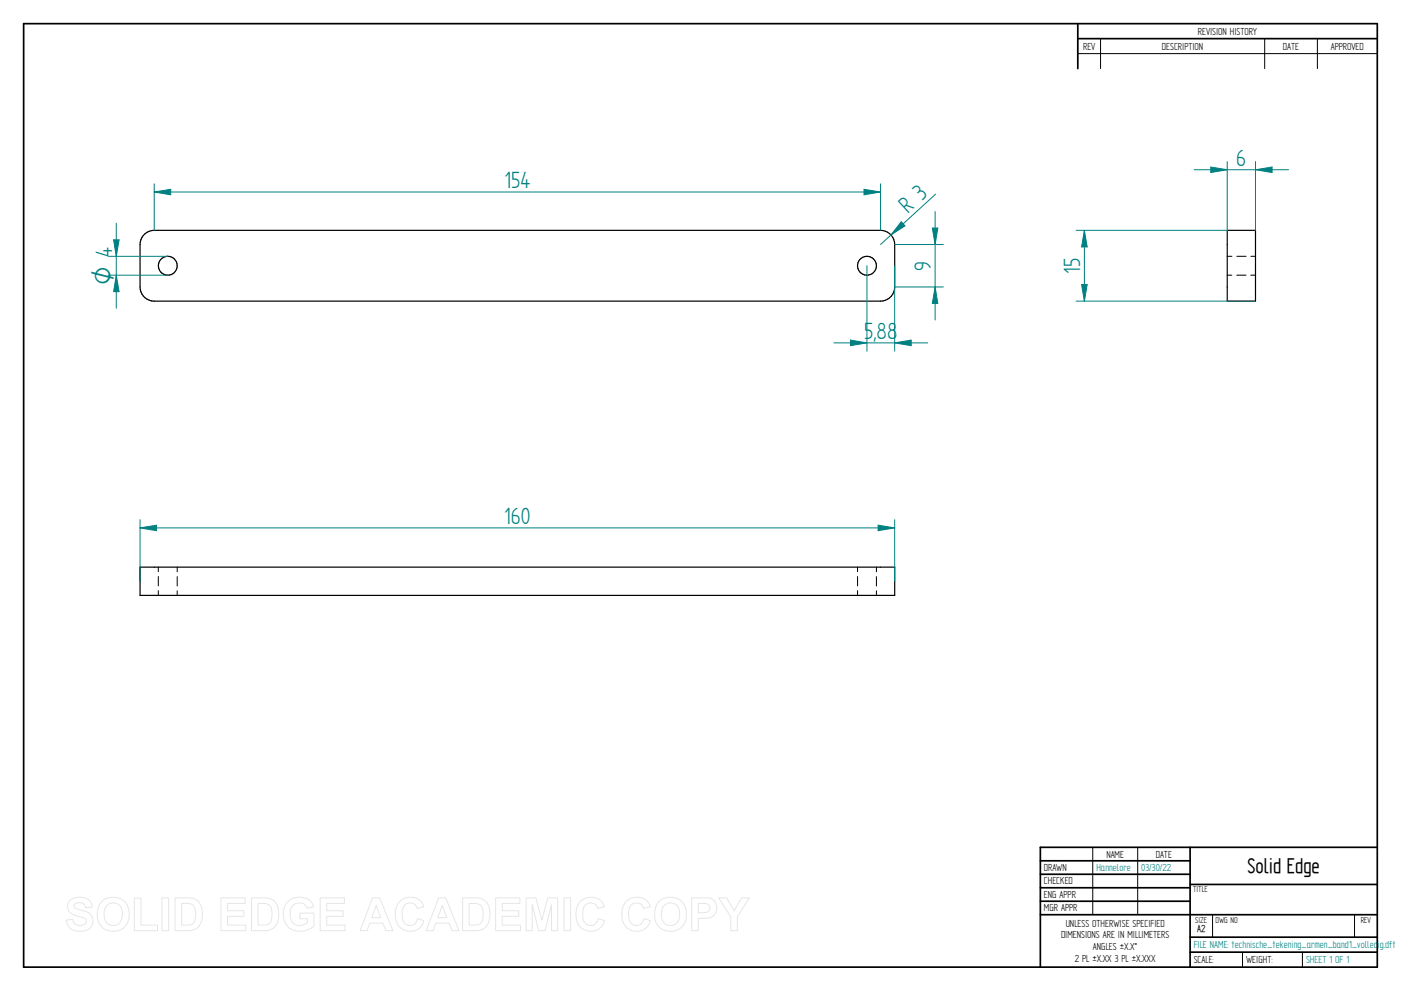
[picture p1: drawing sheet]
<svg xmlns="http://www.w3.org/2000/svg" width="594mm" height="420mm" viewBox="0 0 594 420" stroke-linecap="round" stroke-linejoin="round" font-family="sans-serif">
<g fill="none" stroke="#000" stroke-width=".72">
<path d="M10 10h574v400h-574zM457 10v19.1M457 16.4h127M504.6 359.2v50.8M584 359.2h-142.9v50.8M441.1 365h63.5M441.1 370.7h63.5M441.1 376.4h63.5M504.6 375h79.4M441.1 382.1h63.5M441.1 387.8h142.9M504.6 397.3h79.4"/>
<path d="M504.6 403.7h79.4"/>
</g>
<g fill="none" stroke="#000" stroke-width=".42">
<path d="M466.7 16.4v12.7M536.3 16.4v12.7M558.6 16.4v12.7M457 22.7h127M520.4 116.7h1.9M520.4 108.7h2M524.4 116.7h4M524.5 108.7h3.9M530.4 116.7h2M530.4 108.7h2M67.1 240.5v1.9M67.1 244.4v4"/>
<path d="M67.1 250.4v2M75.1 240.5v1.9M75.1 244.5v4M75.1 250.5v1.9M363.6 240.5v1.9M363.6 244.4v4M363.6 250.4v2M371.6 240.5v1.9M371.6 244.5v4M371.6 250.5v1.9M463.4 359.2v28.6M482.4 359.2v28.6"/>
<path d="M514.2 387.9v9.4M574.4 387.9v9.4M526.9 403.7v6.3M552.3 403.7v6.3"/>
</g>
<g fill="none" stroke="#000" stroke-width=".51">
<path d="M60.8 99.8a6 6 0 0 1 4.6-2.1h308a6 6 0 0 1 6 6v18a6 6 0 0 1-6 6h-308a6 6 0 0 1-6-6v-18a6.2 6.2 0 0 1 1.4-3.9zM520.4 97.7h12v30h-12zM59.4 240.5h320v11.9h-320z"/>
<circle cx="71.1" cy="112.7" r="4"/>
<circle cx="367.6" cy="112.7" r="4"/>
</g>
<path d="M45.8 108.7h25.4M45.8 116.7h25.4M48.2 101.7h2.3l-1.2 7z" fill="none" stroke="#008080" stroke-width=".42"/>
<path d="M48.2 101.7h2.3l-1.2 7z" fill="#008080"/>
<path d="M49.3 116.7l1.2 7h-2.3z" fill="none" stroke="#008080" stroke-width=".42"/>
<path d="M49.3 116.7l1.2 7h-2.3z" fill="#008080"/>
<path d="M513.4 70.8l7 1.2-7 1.2zM520.4 68.5v29.2M532.4 68.5v29.2M49.3 94.7v36" fill="none" stroke="#008080" stroke-width=".42"/>
<path d="M513.4 70.8l7 1.2-7 1.2z" fill="#008080"/>
<path d="M532.4 72l7-1.2v2.4z" fill="none" stroke="#008080" stroke-width=".42"/>
<path d="M532.4 72l7-1.2v2.4z" fill="#008080"/>
<path d="M506.4 72h40M456.3 97.7h64.1M459.8 97.7l1.2 7h-2.4zM456.3 127.7h76.1" fill="none" stroke="#008080" stroke-width=".42"/>
<path d="M459.8 97.7l1.2 7h-2.4z" fill="#008080"/>
<path d="M458.6 120.6l2.4 .1-1.2 7z" fill="none" stroke="#008080" stroke-width=".42"/>
<path d="M458.6 120.6h2.4l-1.2 7.1z" fill="#008080"/>
<path d="M459.8 97.7v30M367.6 112.6v36.3M379.4 112.6v36.3M360.6 144.2l7 1.2-7 1.2z" fill="none" stroke="#008080" stroke-width=".42"/>
<path d="M360.6 144.2l7 1.2-7 1.2z" fill="#008080"/>
<path d="M379.4 145.4l7-1.2v2.4z" fill="none" stroke="#008080" stroke-width=".42"/>
<path d="M379.4 145.4l7-1.2v2.4z" fill="#008080"/>
<path d="M382.2 94l1.5 1.8-5.9 3.8zM396.7 82.3l-23.3 21.4M353.6 145.4h39.8" fill="none" stroke="#008080" stroke-width=".42"/>
<path d="M382.2 94l1.5 1.8-5.9 3.8z" fill="#008080"/>
<path d="M59.4 220.3v26.2M59.4 223.8l7-1.1v2.3zM379.4 220.3v26.2" fill="none" stroke="#008080" stroke-width=".42"/>
<path d="M59.4 223.8l7-1.1v2.3z" fill="#008080"/>
<path d="M372.4 222.7l7 1.1-7 1.2z" fill="none" stroke="#008080" stroke-width=".42"/>
<path d="M372.4 222.7l7 1.1-7 1.2z" fill="#008080"/>
<path d="M65.4 77.9v19.8M373.4 77.9v19.8M366.4 80.3l7 1.1-7 1.2zM59.4 223.8h320" fill="none" stroke="#008080" stroke-width=".42"/>
<path d="M366.4 80.3l7 1.1-7 1.2z" fill="#008080"/>
<path d="M65.4 81.4l7-1.1v2.3z" fill="none" stroke="#008080" stroke-width=".42"/>
<path d="M65.4 81.4l7-1.1v2.3z" fill="#008080"/>
<path d="M65.4 81.4h308M395.3 96.7h2.4l-1.2 7zM379.4 103.7h20.6M379.4 121.7h20.6" fill="none" stroke="#008080" stroke-width=".42"/>
<path d="M395.3 96.7h2.4l-1.2 7z" fill="#008080"/>
<path d="M396.5 121.7l1.2 7h-2.4z" fill="none" stroke="#008080" stroke-width=".42"/>
<path d="M396.5 121.7l1.2 7h-2.4z" fill="#008080"/>
<path d="M396.5 89.7v46" fill="none" stroke="#008080" stroke-width=".42"/>
<g fill="none" stroke="#e6e6e6" stroke-width=".42">
<path d="M29.8 381.6a6.7 6.7 0 0 1 8.6 .8l.7 2.3-2.8 .1a2.68 2.68 0 0 0-2.3-2.1 2.68 2.68 0 0 0-2.7 1.4 2.28 2.28 0 0 0 2.3 1.6l1.4 .3a4.4 4.4 0 0 1 3.9 2.5 4.4 4.4 0 0 1-.4 4.7 6.9 6.9 0 0 1-9.4-.4l-1-2.7 2.8-.3a2.99 2.99 0 0 0 2.6 2.6 2.99 2.99 0 0 0 3.2-1.9 2.28 2.28 0 0 0-2.4-1.7l-.6-.1a5 5 0 0 1-5-4.4l.2-1.2zM43.2 382.2a7 7 0 0 1 8.4-.8 7 7 0 0 1 3.1 7.8 6.8 6.8 0 0 1-8.2 5.5 6.8 6.8 0 0 1-5.2-8.3l.6-2.3zM45.2 384a3.9 3.9 0 0 1 4.7-.7 3.9 3.9 0 0 1 2 4.3 3.9 3.9 0 0 1-2.7 4.7 3.9 3.9 0 0 1-4.8-2.6 6.9 6.9 0 0 1 .8-5.7zM57 380.8h2.8v11.4h7v2.4h-9.8zM68.7 380.7h2.8v13.9h-2.8zM74.2 380.7h5.1a5.8 5.8 0 0 1 6.5 6.4 6.1 6.1 0 0 1-6.3 7.5h-5.3zM77 383h1.9a3.4 3.4 0 0 1 4.1 4v1.2a3.2 3.2 0 0 1-3.9 4h-2.1zM93.7 380.7h10.3v2.3h-7.5v3.1h7v2.4h-7v3.7h7.7v2.4h-10.5zM106.6 380.7h5.1a5.8 5.8 0 0 1 6.5 6.4 6.1 6.1 0 0 1-6.3 7.5h-5.3zM109.4 383h1.9a3.4 3.4 0 0 1 4 4v1.2a3.2 3.2 0 0 1-3.8 4h-2.1zM122.1 382.2a7.4 7.4 0 0 1 9.8 .1l1.1 2.2-2.8 .5a3.8 3.8 0 0 0-4.7-2 3.8 3.8 0 0 0-2.5 4.4 4.3 4.3 0 0 0 2.3 4.6 4.3 4.3 0 0 0 5-.8v-1.7h-3.2v-2.4h6v5.5a8.1 8.1 0 0 1-11.9-.8 8.4 8.4 0 0 1 .9-9.6zM135.8 380.7h10.2v2.3h-7.4v3.1h6.9v2.4h-6.9v3.7h7.7v2.4h-10.5z"/>
<path d="M158 380.7h3l5.6 13.9h-3l-1.2-3.2h-5.6l-1.1 3.2h-3zM159.5 383.9l2 5.1h-3.9zM169.4 382.3a6 6 0 0 1 10.3 2.2l-2.8 .6a3.3 3.3 0 0 0-3.9-2.2 3.3 3.3 0 0 0-2.5 3.8 5 5 0 0 0 2 5.4 3.2 3.2 0 0 0 4.6-2.6l2.6 .8a6.2 6.2 0 0 1-7.2 4.4 6.2 6.2 0 0 1-4.9-7 7.7 7.7 0 0 1 1.8-5.4zM186 380.7h3l5.6 13.9h-3l-1.2-3.2h-5.6l-1.1 3.2h-3zM187.5 383.9l2 5.1h-3.8zM196.2 380.7h5a5.8 5.8 0 0 1 6.6 6.4 6.1 6.1 0 0 1-6.4 7.5h-5.2zM199 383h1.8a3.4 3.4 0 0 1 4.1 4v1.2a3.2 3.2 0 0 1-3.9 4h-2zM210.2 380.7h10.3v2.3h-7.5v3.1h7v2.4h-7v3.7h7.7v2.4h-10.5zM223.1 380.7h4.1l2.6 9.4 2.4-9.4h4.3v13.9h-2.6l-.1-11-2.7 11h-2.7l-2.7-11v11h-2.6zM239.2 380.7h2.8v13.9h-2.8zM246 382.3a6 6 0 0 1 10.3 2.2l-2.8 .6a3.3 3.3 0 0 0-3.9-2.2 3.3 3.3 0 0 0-2.5 3.8 5 5 0 0 0 2 5.4 3.2 3.2 0 0 0 4.6-2.6l2.6 .8a6.2 6.2 0 0 1-7.2 4.4 6.2 6.2 0 0 1-4.9-7 7.7 7.7 0 0 1 1.8-5.4zM265.4 382.3a6 6 0 0 1 10.3 2.2l-2.8 .6a3.3 3.3 0 0 0-3.9-2.2 3.3 3.3 0 0 0-2.5 3.8 5 5 0 0 0 2.1 5.4 3.2 3.2 0 0 0 4.5-2.6l2.7 .8a6.2 6.2 0 0 1-7.3 4.4 6.2 6.2 0 0 1-4.9-7 7.7 7.7 0 0 1 1.8-5.4z"/>
<path d="M279.5 382.2a7 7 0 0 1 8.4-.8 7 7 0 0 1 3.1 7.8 6.8 6.8 0 0 1-8.2 5.5 6.8 6.8 0 0 1-5.2-8.3l.6-2.3zM281.5 384a3.9 3.9 0 0 1 4.7-.7 3.9 3.9 0 0 1 2 4.3 3.9 3.9 0 0 1-2.7 4.7 3.9 3.9 0 0 1-4.8-2.6 6.9 6.9 0 0 1 .8-5.7zM293.3 380.7h5.3a4.4 4.4 0 0 1 5.3 4.3 4.4 4.4 0 0 1-5.4 4.3h-2.4v5.3h-2.8zM296.1 383h1.9a2.13 2.13 0 0 1 2.5 .5 2.13 2.13 0 0 1 .2 2.5 3.2 3.2 0 0 1-3.1 1h-1.5zM304.8 380.7h3.3l3.2 5.5 3.1-5.5h3.3l-5 8v5.9h-2.8v-5.9z"/>
</g>
<g font-size="11.3" fill="#008080">
<text x="524.2" y="70.2">6</text>
<text x="213.9" y="79.7">154</text>
<text x="384.9" y="90.8" transform="rotate(-42 384.9 90.8)">R 3</text>
<text x="394.8" y="114.8" transform="rotate(-90 394.8 114.8)">9</text>
<text x="458.1" y="116.1" transform="rotate(-90 458.1 116.1)">15</text>
<text x="366.4" y="143.6">5,88</text>
<text x="213.7" y="222.1">160</text>
</g>
<text font-size="10.8" fill="#008080" x="47.6" y="120.7" transform="rotate(-90 47.6 120.7)">O 4</text>
<text font-size="10.1" x="529" y="370.2">Solid Edge</text>
<g font-size="4.9">
<text x="507.9" y="14.7">REVISION HISTORY</text>
<text x="459.3" y="21">REV</text>
<text x="492.7" y="21">DESCRIPTION</text>
<text x="544" y="21">DATE</text>
<text x="564.3" y="21">APPROVED</text>
<text x="469.1" y="363.6">NAME</text>
<text x="490.1" y="363.6">DATE</text>
<text x="442.7" y="369.3">DRAWN</text>
<text x="442.7" y="375">CHECKED</text>
<text x="442.7" y="380.7">ENG APPR</text>
<text x="442.7" y="386.4">MGR APPR</text>
<text x="451.9" y="392.9">UNLESS OTHERWISE SPECIFIED</text>
<text x="449.9" y="397.9">DIMENSIONS ARE IN MILLIMETERS</text>
<text x="455.7" y="407.8">2 PL ±X.XX 3 PL ±X.XXX</text>
<text x="463.5" y="402.9">ANGLES ±X.X°</text>
<text x="506.2" y="408.3">SCALE:</text>
<text x="528.4" y="408.3">WEIGHT:</text>
</g>
<g font-size="4.9" fill="#008080">
<text x="464.9" y="369.3">Hannelore</text>
<text x="483.9" y="369.3">03/30/22</text>
<text x="506.2" y="402">FILE NAME: technische_tekening_armen_band1_volledig.dft</text>
<text x="553.8" y="408.4">SHEET 1 OF 1</text>
</g>
<text font-size="4.8" x="507.7" y="395.3">A2</text>
<g font-size="4.1">
<text x="505.9" y="378.3">TITLE</text>
<text x="506.9" y="391.1">SIZE</text>
<text x="515.4" y="391.1">DWG NO</text>
<text x="577" y="391.1">REV</text>
</g>
</svg>
